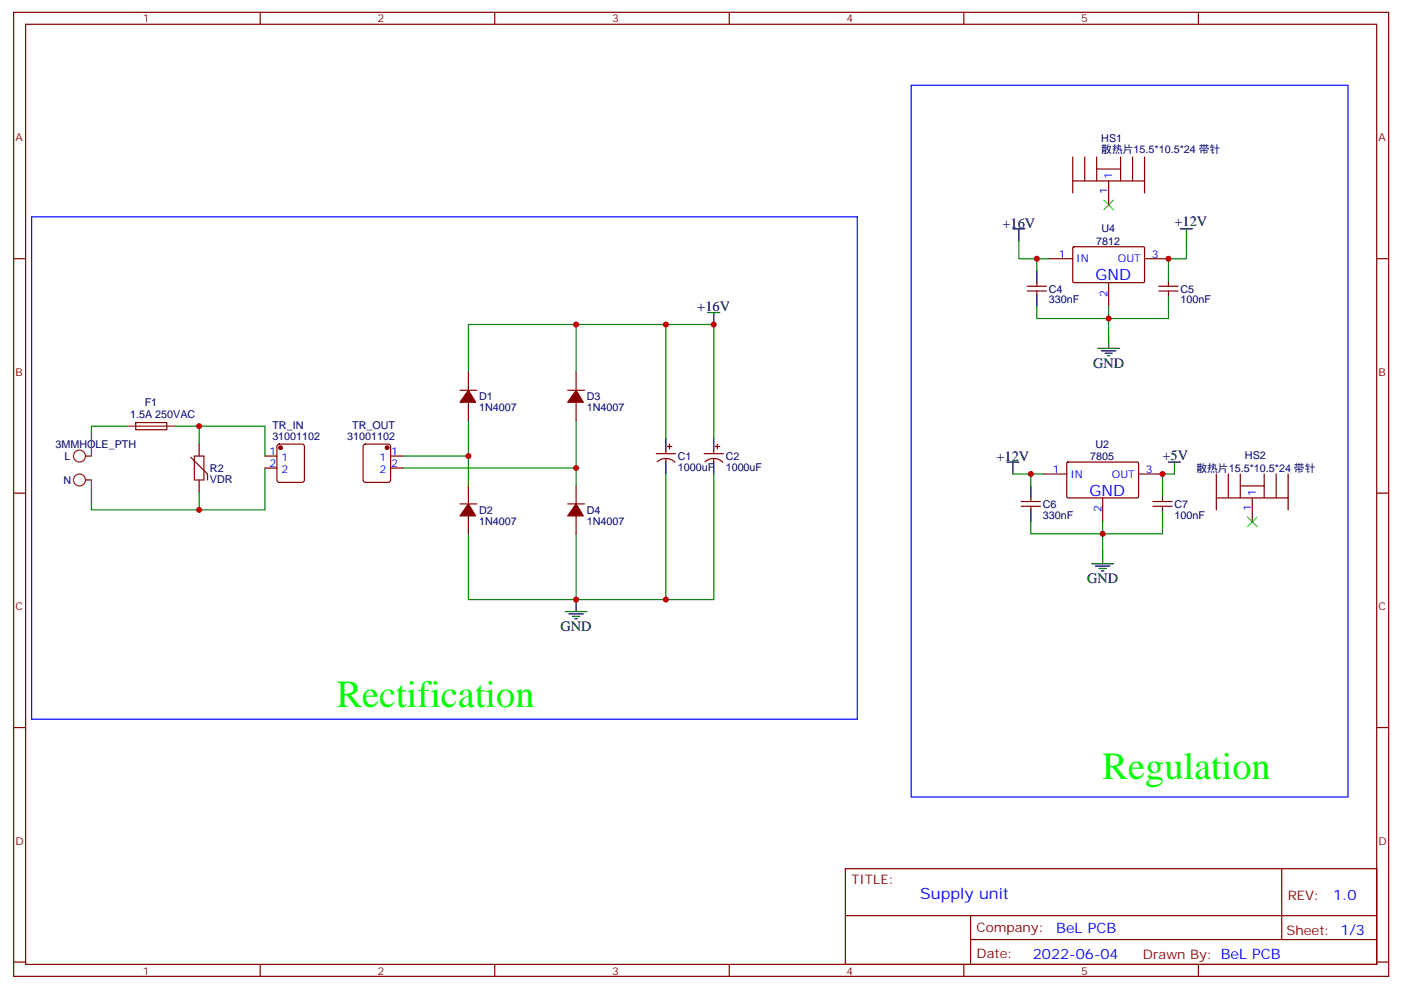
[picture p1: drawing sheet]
<svg xmlns="http://www.w3.org/2000/svg" width="413mm" height="292mm" viewBox="0 0 413 292" stroke-linecap="round" stroke-linejoin="round" font-family="sans-serif">
<g fill="none" stroke="#870000" stroke-width=".35">
<path d="M4 3.6h405.4v284.4h-405.4zM7.5 7.2h398.3v277.2h-398.3zM76.7 3.6v3.6M145.8 3.6v3.6M215 3.6v3.6M284.1 3.6v3.6M353.3 3.6v3.6M316.2 46.3v7.1h21.2v-7.1M316.2 53.4v3.5M319.8 46.3v7.1M323.3 46.3v3.5h7v-3.5M323.3 49.8v3.6"/>
<path d="M326.8 53.4v7M330.3 49.8v3.6M333.9 46.3v7.1M337.4 53.4v3.5M4 76.3h3.5M309.2 76.3h7M316.3 73l.3-.2h20.6l.2 .3-.1 10.1-.3 .2-20.6-.1-.2-.3zM337.4 76.3h7.1M405.8 76.3h3.6M302.8 85.8h5.7M302.8 84.4h5.7M305.6 83.4v1"/>
<path d="M305.6 85.8v1.1M326.8 83.4v7M341.6 85.8h5.7M341.6 84.4h5.7M344.5 83.4v1M344.5 85.8v1.1M135.6 115.1h4.9M138.1 109.8v5.3M138.1 118.6v5.3M167.4 115.1h4.9M169.8 109.8v5.3M169.8 118.6v5.3"/>
<path d="M25.2 134.5h1.8M40 124.6h9.1l.1 2.1-9.2 .1zM56.2 134.9l5 4.9v1.8M58.7 131v3.5M78.1 134.5h3.5M78.1 138h3.5M81.9 131.2l.4-.2h6.7l.5 .2 .2 .5v9.9l-.2 .5-.5 .2h-6.7l-.5-.3-.2-.4v-9.9zM107.3 131.2l.4-.2h6.7l.5 .2 .2 .5v9.9l-.2 .5-.5 .2h-6.7l-.5-.3-.2-.4v-9.9zM115.1 134.5h3.6M115.1 138h3.6M193.5 133.8h5.6M193.7 136.2a3.8 3.8 0 0 1 5.3 .2"/>
<path d="M196.3 132.8v1M196.3 135.2v1.1M196.6 131.7h1.4M197.3 131v1.4M207.6 133.8h5.6M207.9 136.2a3.8 3.8 0 0 1 5.2 .2M210.4 132.8v1M210.4 135.2v1.1M210.7 131.7h1.5M211.5 131v1.4M307.4 139.8h7.1M314.5 136.5l.3-.2h20.7l.1 .3v10.1l-.3 .2-20.7-.1-.1-.3z"/>
<path d="M335.6 139.8h7.1M358.6 139.8v7.1h21.1v-7.1M362.1 139.8v7.1M365.6 139.8v3.5h7.1v-3.5M376.2 139.8v7.1M4 145.5h3.5M25.2 141.6h1.8M58.7 141.6v3.5M135.6 148.6h4.9M138.1 143.3v5.3M138.1 152.2v5.2M167.4 148.6h4.9"/>
<path d="M169.8 143.3v5.3M169.8 152.2v5.2M301.1 149.3h5.6M301.1 147.9h5.6M303.9 146.9v1M303.9 149.3v1.1M325 146.9v7M339.9 149.3h5.6M339.9 147.9h5.6M342.7 146.9v1M342.7 149.3v1.1M358.6 146.9v3.5"/>
<path d="M365.6 143.3v3.6M369.1 146.9v7M372.7 143.3v3.6M379.7 146.9v3.5M405.8 145.5h3.6M4 214.6h3.5M405.8 214.6h3.6M249.2 256.2h156.6v28.2h-156.6zM377.8 256.2v20.9M249.2 270.1h156.5M286.1 277.1h119.6M286.1 270.1v14.1"/>
<path d="M4 283.7h3.5M76.7 284.4v3.6M145.8 284.4v3.6M215 284.4v3.6M284.1 284.4v3.6M353.3 284.4v3.6M405.8 283.7h3.6"/>
</g>
<g fill="none" stroke="#008700" stroke-width=".35">
<path d="M300.4 71v5.3h5.2M309.2 76.3h-3.6v3.5M349.7 71v5.3h-5.2v3.5M169.8 95.7h-31.7v14.1M196.3 95.7h-26.5v14.1M305.6 90.4v3.5h38.9v-3.5M326.8 90.4v8.8M37.5 125.7h-10.5v8.8M51.6 125.7h26.5v8.8M58.7 125.7v5.3M78.1 138v12.4h-19.4v-5.3M118.7 134.5h19.4"/>
<path d="M118.7 138h51.1M138.1 123.9v19.4M169.8 123.9v19.4M196.3 129.2v-33.5h14.1v33.5M196.3 139.8v37h-26.5M210.4 139.8v37h-14.1M298.6 139.8h8.8M303.9 139.8v3.5M346.2 139.8h-3.5v3.5M27 141.6v8.8h31.7M138.1 157.4v19.4h31.7v-19.4M303.9 153.9v3.5h38.8v-3.5"/>
<path d="M325 153.9v8.8"/>
</g>
<g fill="none" stroke="#000" stroke-width=".35">
<path d="M298.6 67.5h3.5M300.4 67.5v3.5M305.6 79.8v3.6M344.5 79.8v3.6M348 67.5h3.5M349.7 67.5v3.5M208.6 92.2h3.6M210.4 92.2v3.5M305.6 86.9v3.5M326.8 99.2v3.6M344.5 86.9v3.5M323.6 102.8h6.4"/>
<path d="M324.7 103.5h4.2M325.8 104.2h2.1M326.5 104.9h.7M196.3 129.2v3.6M196.3 136.3v3.5M210.4 129.2v3.6M210.4 136.3v3.5M296.8 136.3h3.6M298.6 136.3v3.5M344.5 136.3h3.5M346.2 136.3v3.5M303.9 143.3v3.6"/>
<path d="M303.9 150.4v3.5M342.7 143.3v3.6M342.7 150.4v3.5M169.8 176.8v3.6M321.9 166.3h6.3M322.9 167h4.3M324 167.7h2.1M324.7 168.4h.7M325 162.7v3.6M166.7 180.4h6.3M167.7 181.1h4.2M168.8 181.8h2.1"/>
<path d="M169.5 182.5h.7"/>
</g>
<g fill="#870000" stroke="#870000" stroke-width=".35">
<path d="M138.1 115.1l2.1 3.5h-4.6z"/>
<path d="M138.1 148.6l2.1 3.6h-4.6z"/>
<path d="M169.8 115.1l2.1 3.5h-4.5z"/>
<path d="M169.8 148.6l2.1 3.6h-4.5z"/>
<circle cx="114.1" cy="132" r=".53"/>
<circle cx="82.7" cy="132" r=".53"/>
</g>
<g fill="none" stroke="#8c2424" stroke-width=".35">
<path d="M37.5 125.7h14.1"/>
<circle cx="23.4" cy="134.5" r="1.76"/>
<circle cx="23.4" cy="141.6" r="1.76"/>
</g>
<path d="M325.4 59l2.8 2.8M328.2 59l-2.8 2.8M367.7 152.5l2.9 2.8M370.6 152.5l-2.9 2.8" fill="none" stroke="#3c3" stroke-width=".35"/>
<path d="M57.3 134.5h2.8v7.1h-2.8z" fill="none" stroke="#a10000" stroke-width=".35"/>
<path d="M268.6 25.2h128.8v209.9h-128.8zM9.3 64h243.4v148.1h-243.4z" fill="none" stroke="#00f" stroke-width=".35"/>
<g fill="#c00">
<circle cx="196.3" cy="176.8" r=".88"/>
<circle cx="305.6" cy="76.3" r=".88"/>
<circle cx="169.8" cy="95.7" r=".88"/>
<circle cx="169.8" cy="176.8" r=".88"/>
<circle cx="325" cy="157.4" r=".88"/>
<circle cx="210.4" cy="95.7" r=".88"/>
<circle cx="196.3" cy="95.7" r=".88"/>
<circle cx="138.1" cy="134.5" r=".88"/>
<circle cx="169.8" cy="138" r=".88"/>
<circle cx="303.9" cy="139.8" r=".88"/>
<circle cx="58.7" cy="125.7" r=".88"/>
<circle cx="58.7" cy="150.4" r=".88"/>
<circle cx="344.5" cy="76.3" r=".88"/>
<circle cx="342.7" cy="139.8" r=".88"/>
<circle cx="326.8" cy="93.9" r=".88"/>
</g>
<g font-size="11.3" fill="#0f0">
<text x="99.3" y="208.6">Rectification</text>
<text x="325" y="229.8">Regulation</text>
</g>
<g font-size="4.6" fill="#00f">
<text x="322.9" y="82.7">GND</text>
<text x="321.2" y="146.2">GND</text>
<text x="271.3" y="265.3">Supply unit</text>
</g>
<g font-size="4.2">
<text x="295.5" y="67.1">+16V</text>
<text x="346.2" y="66.8">+12V</text>
<text x="205.6" y="91.8">+16V</text>
<text x="322.2" y="108.4">GND</text>
<text x="293.8" y="135.9">+12V</text>
<text x="342.7" y="135.6">+5V</text>
<text x="320.5" y="171.9">GND</text>
<text x="165.2" y="186">GND</text>
</g>
<g font-size="4.2" fill="#00f">
<text x="393" y="265.5">1.0</text>
<text x="311.4" y="275">BeL PCB</text>
<text x="304.5" y="282.9">2022-06-04</text>
</g>
<g font-size="3.9" fill="#800">
<text x="251" y="260.8">TITLE:</text>
<text x="379.6" y="265.5">REV:</text>
<text x="287.9" y="275">Company:</text>
<text x="379.2" y="275.6">Sheet: 1/3</text>
<text x="287.9" y="282.7">Date:</text>
<text x="336.9" y="282.8">Drawn By: BeL PCB</text>
</g>
<g font-size="3.2" fill="#800">
<text x="42.1" y="6.6">1</text>
<text x="111.3" y="6.6">2</text>
<text x="180.4" y="6.6">3</text>
<text x="249.6" y="6.6">4</text>
<text x="318.7" y="6.6">5</text>
<text x="4.6" y="41.7">A</text>
<text x="406.4" y="41.7">A</text>
<text x="4.6" y="110.9">B</text>
<text x="406.4" y="110.9">B</text>
<text x="4.6" y="180">C</text>
<text x="406.4" y="180">C</text>
<text x="4.6" y="249.2">D</text>
<text x="406.4" y="249.2">D</text>
<text x="42.1" y="287.4">1</text>
<text x="111.3" y="287.4">2</text>
<text x="180.4" y="287.4">3</text>
<text x="249.6" y="287.4">4</text>
<text x="318.7" y="287.4">5</text>
</g>
<g font-size="3.2" fill="#000080">
<text x="324.6" y="45.3">散热片15.5*10.5*24 带针</text>
<text x="324.6" y="42">HS1</text>
<text x="324.7" y="68.4">U4</text>
<text x="323.2" y="72.1">7812</text>
<text x="309.2" y="89.5">330nF</text>
<text x="309.2" y="86.3">C4</text>
<text x="348" y="89.5">100nF</text>
<text x="348" y="86.3">C5</text>
<text x="42.7" y="119.8">F1</text>
<text x="141.3" y="118">D1</text>
<text x="173" y="118">D3</text>
<text x="38.4" y="123.3">1.5A 250VAC</text>
<text x="141.3" y="121.2">1N4007</text>
<text x="173" y="121.2">1N4007</text>
<text x="80.3" y="129.8">31001102</text>
<text x="80.3" y="126.6">TR_IN</text>
<text x="102.4" y="129.8">31001102</text>
<text x="103.8" y="126.6">TR_OUT</text>
<text x="16.4" y="132.1">3MMHOLE_PTH</text>
<text x="19" y="135.7">L</text>
<text x="199.8" y="135.7">C1</text>
<text x="213.9" y="135.8">C2</text>
<text x="321.4" y="135.7">7805</text>
<text x="322.9" y="132.2">U2</text>
<text x="367" y="135.5">HS2</text>
<text x="18.7" y="142.7">N</text>
<text x="61.9" y="142.4">VDR</text>
<text x="61.9" y="139.1">R2</text>
<text x="199.8" y="138.9">1000uF</text>
<text x="213.9" y="138.8">1000uF</text>
<text x="352.7" y="139.2">散热片15.5*10.5*24 带针</text>
<text x="307.4" y="149.7">C6</text>
<text x="346.2" y="149.7">C7</text>
<text x="141.3" y="154.7">1N4007</text>
<text x="141.3" y="151.5">D2</text>
<text x="173" y="154.7">1N4007</text>
<text x="173" y="151.5">D4</text>
<text x="307.4" y="153">330nF</text>
<text x="346.2" y="153">100nF</text>
</g>
<g font-size="3.2" fill="#00f">
<text x="327.9" y="52.7" transform="rotate(-90 327.9 52.7)">1</text>
<text x="326.5" y="57.2" transform="rotate(-90 326.5 57.2)">1</text>
<text x="312.1" y="76">1</text>
<text x="317.3" y="77.4">IN</text>
<text x="329.6" y="77.4">OUT</text>
<text x="339.5" y="76">3</text>
<text x="326.5" y="87.5" transform="rotate(-90 326.5 87.5)">2</text>
<text x="79.4" y="134.2">1</text>
<text x="79.4" y="137.7">2</text>
<text x="82.9" y="135.9">1</text>
<text x="111.8" y="135.9">1</text>
<text x="115.3" y="134.2">1</text>
<text x="115.3" y="137.7">2</text>
<text x="82.9" y="139.5">2</text>
<text x="111.8" y="139.5">2</text>
<text x="310.3" y="139.5">1</text>
<text x="315.5" y="140.9">IN</text>
<text x="327.8" y="140.9">OUT</text>
<text x="337.7" y="139.5">3</text>
<text x="370.2" y="146.2" transform="rotate(-90 370.2 146.2)">1</text>
<text x="324.7" y="151" transform="rotate(-90 324.7 151)">2</text>
<text x="368.8" y="150.6" transform="rotate(-90 368.8 150.6)">1</text>
</g>
</svg>
